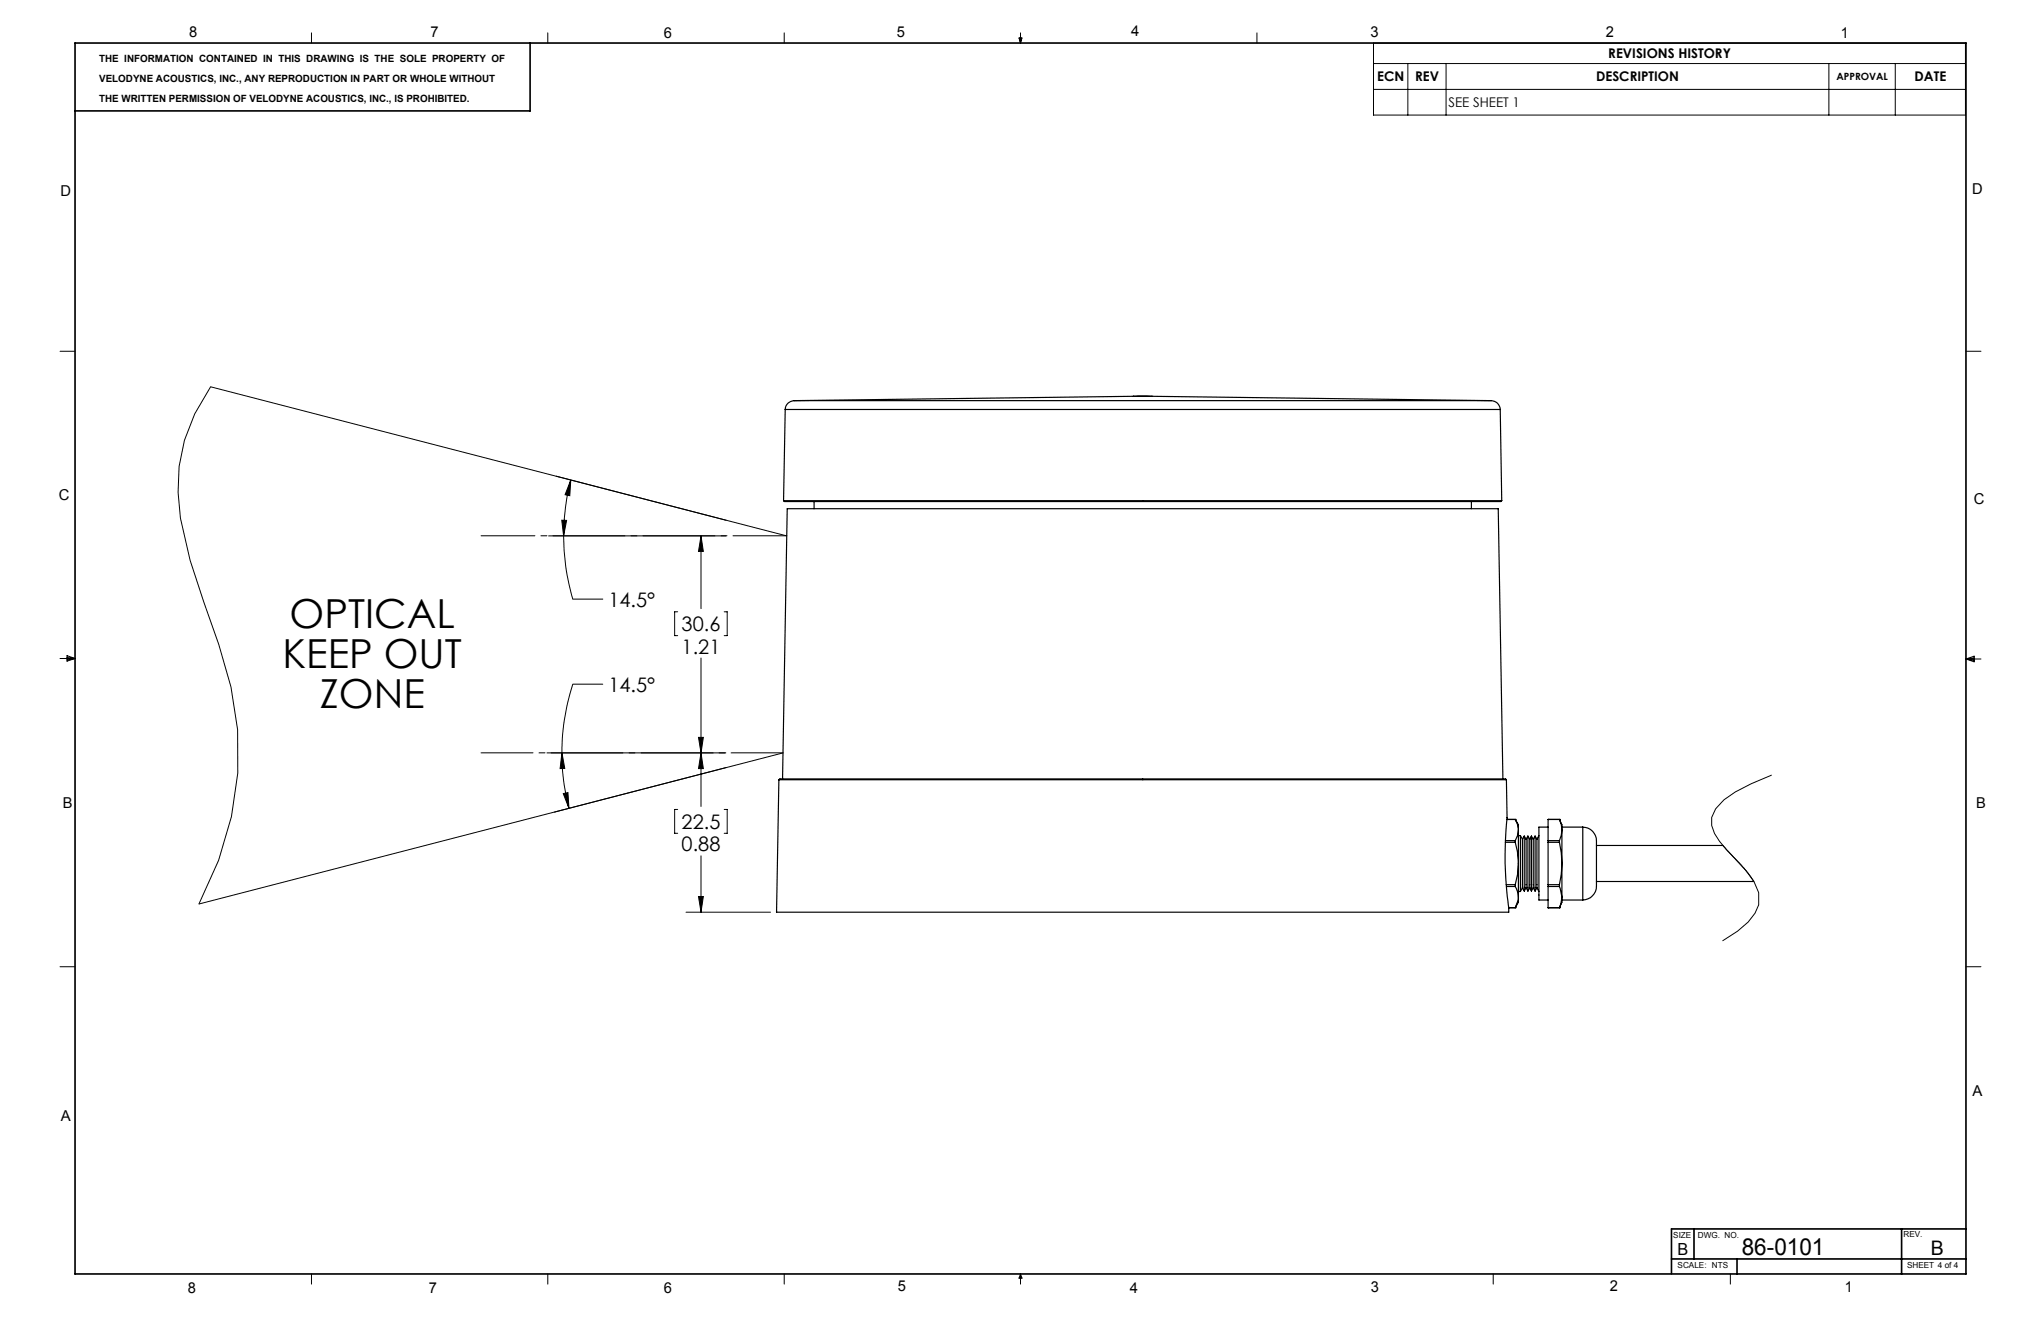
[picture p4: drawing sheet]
<svg xmlns="http://www.w3.org/2000/svg" width="432mm" height="279mm" viewBox="0 0 432 279" stroke-linecap="round" stroke-linejoin="round" font-family="sans-serif">
<g fill="none" stroke="#000" stroke-width=".21">
<path d="M65.9 6.9v2.2M115.9 6.9v2.2M165.9 6.9v2.2M215.6 8h.6l-.3 1.1zM215.7 8l.2 1.1M215.9 6.9v2.2M216 8l-.1 1.1M265.9 6.9v2.2M290.6 9.1h125.2v15.2h-125.2zM290.6 13.4h125.2M290.6 18.9h125.2M297.9 13.4v10.9"/>
<path d="M305.9 13.4v10.9M386.9 13.4v10.9M401 13.4v10.9M12.7 74.3h3.2M415.9 74.3h3.2M116.1 113.3h37.5M117.7 100.7l35.9 9.3M118.9 110l1 .1-.7 3.2zM119.2 113.3a47.7 47.7 0 0 0 2 13.4h6.3M120.8 101.5l-.3 3.3-.9-.2zM120.8 101.5a47.6 47.6 0 0 0-1.6 11.8M148.3 113.3l.5 3.3h-1z"/>
<path d="M148.3 113.3v15.4M166.4 113.3l-121.8-31.5a36.3 36.3 0 0 0-6.4 27.8l2 8.9 2.9 8.9 3.2 8.9 2.6 9 1.4 9v9.2l-1.3 9.2-2.8 9.3-4.1 9.2 123.6-32M12.7 139.3h3.2M14.2 139.1l1.7 .2M14.2 138.7l1.7 .6-1.7 .5zM15.9 139.3l-1.7 .3M143.4 129.4h-.7v5h.7M148.3 139.2v31.4M153.2 129.4h.6v5h-.6M415.9 139.4h3.2M415.9 139.4l1.8-.6v1.2zM415.9 139.4l1.8 .3"/>
<path d="M417.7 139.2l-1.8 .2M115.7 159.2h37.9M118.9 159.2l.6 3.3-1 .1zM118.9 159.2a44.9 44.9 0 0 0 1.5 11.8M127.5 144.7h-6.3l-.3 1a45.7 45.7 0 0 0-2 13.5M147.8 156h1l-.5 3.2zM148.3 159.2l.5 3.4h-1zM119.2 167.9l1-.3 .2 3.4zM143.4 171.2h-.7v5h.7M153.2 171.2h.6v5h-.6M364.5 178.8l4.6 4.9 1.9 2.7M374.8 163.9l-4.3 1.9-3.4 1.7-2.4 1.7-1.7 1.9-.9 1.8v1.7l.6 1.7 1.1 1.6 5.5 6.2 1.8 2.3a6.4 6.4 0 0 1-1.2 8.6l-2.3 2-3.2 2"/>
<path d="M145.1 192.9h17.9M147.8 189.6h1l-.5 3.3zM148.3 181v11.9M12.7 204.5h3.2M415.9 204.5h3.2M65.9 269.5v2.1M115.9 269.5v2.1M165.9 269.5v2.1M215.9 269.5v2.1M215.9 269.5l.3 .8h-.6zM315.9 269.5v2.1M366.1 269.5v2.1"/>
</g>
<path d="M166.5 113.3h-64.7" fill="none" stroke="#000" stroke-width=".21" stroke-dasharray="15.2 1.3 1.3 1.3" stroke-dashoffset="3.8"/>
<path d="M165.7 159.2h-63.9" fill="none" stroke="#000" stroke-width=".21" stroke-dasharray="15.2 1.3 1.3 1.3" stroke-dashoffset="4.2"/>
<path d="M15.9 9.1h400v260.4h-400zM112.1 9.1v14.4h-96.2M358.4 259.9v6.4M402.3 259.9v9.6M415.9 259.9h-62.3v9.6M353.6 266.3h62.3M367.5 266.3v3.2" fill="none" stroke="#000" stroke-width=".35"/>
<path d="M148.3 113.3l.5 3.3h-1zM147.8 156h1l-.5 3.2zM120.8 101.5l-.3 3.3-.9-.2zM118.9 110l1 .1-.7 3.2zM118.9 159.2l.6 3.3-1 .1zM119.2 167.9l1-.3 .2 3.4zM148.3 159.2l.5 3.4h-1zM147.8 189.6h1l-.5 3.3z" fill="#000"/>
<g fill="none" stroke="#000" stroke-width=".25">
<path d="M166.1 86.6h151.3M166.1 86.6l-.3 19.3M168 84.7a1.93 1.93 0 0 0-1.9 1.9M168 84.7h147.5M239.7 83.8h4M239.7 83.8l-71.7 .9M243.7 83.8l71.8 .9M315.5 84.7a1.93 1.93 0 0 1 1.9 1.9M317.4 86.6l.3 19.3M165.8 105.9a1.32 1.32 0 0 0 1.2 .2h149.5a1.18 1.18 0 0 0 1.2-.2M165.8 105.9h151.9M172.2 106.1v1.5"/>
<path d="M311.3 106.1v1.5M164.8 164.9h153.9M164.8 164.9l-.5 28h154.9v-.9h1.4M164.8 164.9a1.32 1.32 0 0 1 1.3-.2h151.3a1.21 1.21 0 0 1 1.3 .2M165.6 164.7l.9-57.1h150.5l1 57.1M318.5 178.2h2.1M318.5 177.8h2.1M318.7 164.9l.1 8a76 76 0 0 0 .4 19.1v-.1M318.8 173.3h1.8M320.6 178.2l.4 1.9 .2 2.5M320.6 177.8v.4M320.6 173.3l.4 1 .2 1.2"/>
<path d="M320.6 173.3h.1M320.6 173.3l.6 1.1v1.1M321.2 175.5l-.1 1.2-.5 1.1M321.2 175.5v7.1M321.2 176.7h.5M321.7 176.7v11.9M321.7 176.7l.4 .8M322.1 177.5v10.3M322.5 176.8v11.7M322.5 176.8l.4 .7M322.5 176.8l-.4 .7M322.9 177.5v10.3"/>
<path d="M323.3 176.8v11.7M323.3 176.8l.3 .7M323.3 176.8l-.4 .7M323.6 177.5v10.3M324 176.8v11.7M324 176.8l.4 .7M324 176.8l-.4 .7M324.4 177.5v10.3M324.8 176.8v11.7M324.8 176.8l-.4 .7M324.8 176.8l.4 .7M325.2 177.5v10.3"/>
<path d="M325.6 176.7l-.4 .8M327.5 174.9h-1.9v15.5h1.9M327.5 177.8v.4M327.5 173.3h.1M327.5 173.3h2.4M327.5 178.2h2.4M327.5 173.3v4.5M327.5 178.2v8.9M327.5 177.8h2.4M329.9 178.2l.4 2.1 .1 2.3M329.9 177.8v.4M329.9 173.3l.4 1.1 .1 1.1"/>
<path d="M329.9 173.3h.1M329.9 173.3l.5 1.1v1.1M330.4 175.5l-.1 1.2-.4 1.1M330.4 175.5v7.1M330.4 174.9h4.5M334.9 174.9a3.1 3.1 0 0 1 2.8 3.8v7.5a3.5 3.5 0 0 1-1.7 3.9l-1.1 .3M334.9 174.9v15.5M337.7 178.8h26.8M318.7 187.1h1.9M318.7 187.5h1.9M320.6 187.5l.5 1.3 .1 .9M320.6 187.1v.4"/>
<path d="M320.6 192h.1M321.2 182.6l-.1 2.3-.5 2.2M321.2 182.6v7.1M321.2 189.7v.7l-.6 1.6M321.2 189.7v1.1l-.6 1.2M321.2 188.6h.5M322.1 187.8l-.4 .8M322.1 187.8l.4 .7M322.9 187.8l.4 .7M322.9 187.8l-.4 .7M323.6 187.8l-.3 .7M323.6 187.8l.4 .7"/>
<path d="M324.4 187.8l-.4 .7M324.4 187.8l.4 .7M325.2 187.8l.4 .8M325.2 187.8l-.4 .7M327.5 187.1v.4M327.5 192h.1M327.5 192h2.4M327.5 187.1h2.4M327.5 187.5v4.5M327.5 187.5h2.4M329.9 187.5l.5 2.2M329.9 187.1v.4"/>
<path d="M329.9 192h.1M330.4 182.6l-.1 2.3-.4 2.2M330.4 182.6v7.1M330.4 189.7l-.2 1.5-.3 .8M330.4 189.7v1.1l-.5 1.2M330.4 190.4h4.5M337.7 186.4h33.3"/>
</g>
<g font-size="8.5">
<text x="61.3" y="132.9">OPTICAL</text>
<text x="59.8" y="141.4">KEEP OUT</text>
<text x="67.6" y="149.8">ZONE</text>
</g>
<text font-size="4.9" x="368.5" y="265.4">86-0101</text>
<g font-size="4.2">
<text x="128.7" y="128.3">14.5°</text>
<text x="144.2" y="133.5">30.6</text>
<text x="144.2" y="138.2">1.21</text>
<text x="128.7" y="146.3">14.5°</text>
<text x="144.2" y="175.3">22.5</text>
<text x="144.2" y="180.1">0.88</text>
<text x="408.5" y="265.4">B</text>
</g>
<text font-size="3.5" x="354.9" y="265.5">B</text>
<g font-size="3.2">
<text x="40" y="7.8">8</text>
<text x="91.1" y="7.9">7</text>
<text x="140.4" y="8.1">6</text>
<text x="189.8" y="7.8">5</text>
<text x="239.3" y="7.6">4</text>
<text x="289.9" y="7.8">3</text>
<text x="339.7" y="7.8">2</text>
<text x="389.5" y="8.1">1</text>
<text x="12.8" y="41.5">D</text>
<text x="417.3" y="41.1">D</text>
<text x="12.4" y="105.7">C</text>
<text x="417.6" y="106.5">C</text>
<text x="13.3" y="170.9">B</text>
<text x="418.1" y="170.8">B</text>
<text x="417.3" y="231.9">A</text>
<text x="12.9" y="237.2">A</text>
<text x="39.7" y="273.5">8</text>
<text x="90.7" y="273.4">7</text>
<text x="140.4" y="273.4">6</text>
<text x="189.9" y="273.1">5</text>
<text x="239" y="273.5">4</text>
<text x="290" y="273.4">3</text>
<text x="340.5" y="273.1">2</text>
<text x="390.3" y="273.2">1</text>
</g>
<g font-size="2.8">
<text x="291.4" y="17.2">ECN</text>
<text x="299.4" y="17.2">REV</text>
<text x="337.7" y="17.2">DESCRIPTION</text>
<text x="340.3" y="12.3">REVISIONS HISTORY</text>
<text x="405.1" y="17.2">DATE</text>
<text x="306.4" y="22.7">SEE SHEET 1</text>
</g>
<g font-size="2.1">
<text x="21" y="13.2">THE INFORMATION CONTAINED IN THIS DRAWING IS THE SOLE PROPERTY OF</text>
<text x="21" y="17.4">VELODYNE ACOUSTICS, INC., ANY REPRODUCTION IN PART OR WHOLE WITHOUT</text>
<text x="388.5" y="16.9">APPROVAL</text>
<text x="21" y="21.7">THE WRITTEN PERMISSION OF VELODYNE ACOUSTICS, INC., IS PROHIBITED.</text>
</g>
<g font-size="1.8">
<text x="354" y="261.9">SIZE</text>
<text x="359.2" y="261.8">DWG. NO.</text>
<text x="402.7" y="261.6">REV.</text>
<text x="354.9" y="268.2">SCALE: NTS</text>
<text x="403.5" y="268.3">SHEET 4 of 4</text>
</g>
</svg>
